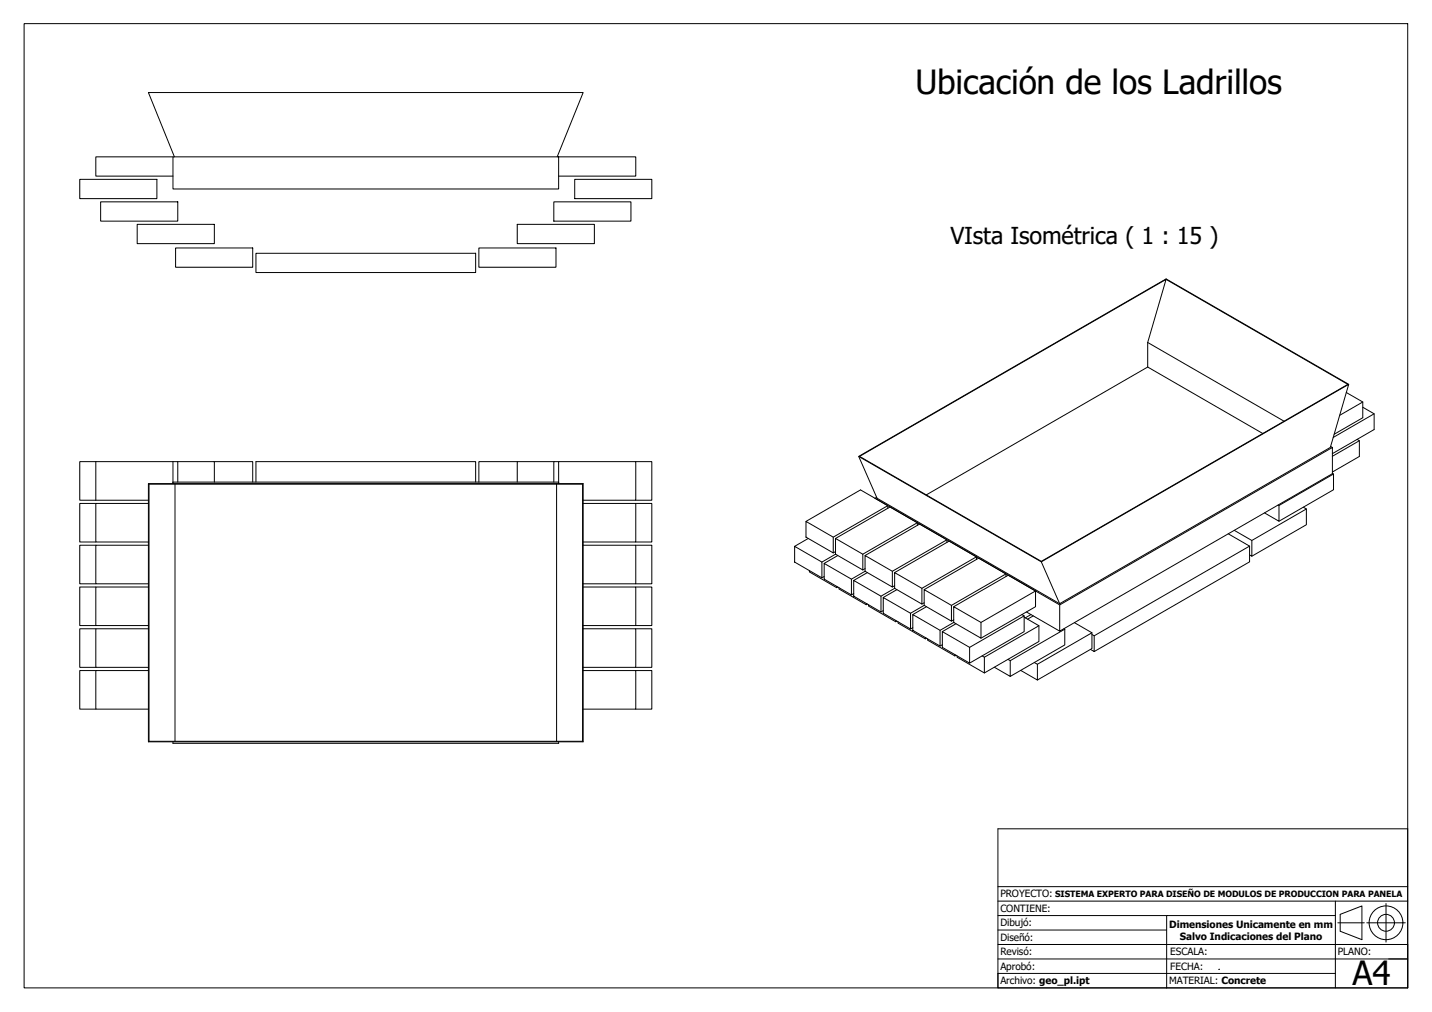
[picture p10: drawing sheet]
<svg xmlns="http://www.w3.org/2000/svg" width="297mm" height="210mm" viewBox="0 0 297 210" stroke-linecap="round" stroke-linejoin="round" font-family="sans-serif">
<!-- layer: Visible (ISO) -->
<g fill="none" stroke="#000" stroke-width=".21">
<path d="M16.5 37.2h16v4h-16zM35.9 32.5h-16v4h16M35.9 32.5h80v6.7h-80zM36.2 32.5l-5.4-13.3h90.2l-5.4 13.3M115.9 32.5h16v4h-16M119.2 37.2h16v4h-16zM20.9 41.9h16v4h-16zM28.5 46.5h16v4h-16zM36.4 51.4h16v4h-16zM53.1 52.5h45.6v4h-45.6zM99.3 51.4h16v4h-16zM107.3 46.5h16v4h-16z"/>
<path d="M114.9 41.9h16v4h-16zM241.9 57.9l37.7 21.8-63.6 36.7-37.7-21.7 63.6-36.8-3.8 13.1M238.1 71v5.1l-46 26.6M238.1 71l28.3 16.4M238.1 76.1l23.8 13.8M279.8 79.7l-37.9-21.8-63.8 36.8 3.8 8.6 37.9 21.9M19.9 95.8h-3.4v8h3.4M19.9 95.8v8M19.9 95.8h16M35.9 95.8h1v4.2M35.9 100h80v.3v-4.5h16v8h-10.9M35.9 95.8v4.5"/>
<path d="M36.9 95.8h7.6v4.2M44.5 95.8h7.9v4.2M53.1 100v-4.2h45.6v4.2M107.3 95.8h-8v4.2M114.9 95.8h-7.6v4.2M115.9 95.8h-1v4.2M131.9 95.8h3.3v8h-3.3M178.1 94.7l37.9 21.8M276 92.6l.4 .2M276.4 98.2l.2 .1v3.3l-11.3 6.5M276.6 98.3l-11.3 6.5M279.3 81.4l3.4 2v3.2l-6 3.5"/>
<path d="M281.5 91.1l.5 .3v3.3l-5.6 3.2M282 91.4l-5.6 3.2M282.7 84.5l2.3 1.3v3.3l-8.6 5M282.7 83.4l-4.8 2.7M285 85.8l-8.4 4.9M19.9 113.1h-3.4v8h3.4M19.9 104.4h-3.4v8h3.4M19.9 103.8h10.9M30.8 113.1h-10.9v8h10.9M30.8 104.4h-10.9v8h10.9M30.8 100.3h90.2v53.6h-90.2zM30.9 100.4h89.9v53.4h-89.9z"/>
<path d="M36.3 100.4v53.4M115.5 100.4v53.4M121 113.1h10.9v8h-10.9M121 104.4h10.9v8h-10.9M131.9 113.1h3.3v8h-3.3M131.9 104.4h3.3v8h-3.3M164.8 113.3l5.7 3.3v3.2l-5.7-3.2zM167.2 108.1l5.6 3.3v3.3l-5.6-3.3zM167.7 111.7l-2.9 1.6M167.9 118.4v.2l5.7 3.3 .2-.1M171 116.9l5.6 3.2v3.3l-5.6-3.3zM171 119.6l-.5 .2"/>
<path d="M173.3 111.7l5.7 3.2v3.3l-5.7-3.3zM173.3 114.4l-.5 .3M173.3 114.9l-2.8 1.7M173.8 115.2l-2.8 1.7M179.4 115.2l5.7 3.3v3.3l-5.7-3.3zM179.4 117.9l-.4 .3M179.4 118.5l-2.8 1.6M179.9 118.8l-2.8 1.6M181.8 103.1l-.3 .2 38.3 22.2M184.2 105.4v-.5l-5.7-3.3-11.3 6.5M184.2 104.9l-11.4 6.5M185.6 118.8l5.6 3.2v3.3l-5.6-3.3z"/>
<path d="M190.3 109v-.6l-5.7-3.2-11.3 6.5M190.3 108.4l-11.3 6.5M196.4 112.5v-.5l-5.6-3.3-11.4 6.5M196.4 112l-11.3 6.5M202.5 116v-.5l-5.6-3.3-11.3 6.6M202.5 115.5l-11.3 6.5M208.7 119.6v-.6l-5.7-3.2-11.3 6.5M208.7 119l-11.3 6.6M216 116.5l63.8-36.8-3.9 13.1-56.1 32.4zM254.8 110.7l4.4 2.6v3.2l-32.2 18.6M256 110l3.7 2.1v3.3l-.5-.3M259.2 113.3l-32.2 18.6"/>
<path d="M265.1 104.7l.2 .1v3.3l-3-1.7M270.3 105.2l.7 .4v3.2l-11.3 6.6M271 105.6l-11.3 6.5M19.9 139.1h-3.4v8h3.4M19.9 130.4h-3.4v8h3.4M19.9 121.8h-3.4v7.9h3.4M30.8 139.1h-10.9v8h10.9M30.8 130.4h-10.9v8h10.9M30.8 121.8h-10.9v7.9h10.9M121 139.1h10.9v8h-10.9M121 130.4h10.9v8h-10.9M121 121.8h10.9v7.9h-10.9"/>
<path d="M131.9 139.1h3.3v8h-3.3M131.9 130.4h3.3v8h-3.3M131.9 121.8h3.3v7.9h-3.3M173.6 121.6v.3M174 121.9v.3l5.7 3.2 .2-.1M177.1 120.4l5.6 3.3v3.2l-5.6-3.2zM177.1 123.1l-.5 .3M179.7 125.2v.2M180.1 125.4v.3l5.7 3.3 .2-.2M183.2 123.9l5.7 3.3v3.3l-5.7-3.3zM183.2 126.7l-.5 .2M185.6 121.5l-.5 .3"/>
<path d="M185.6 122l-2.9 1.7M185.8 128.7v.3M186 122.3l-2.8 1.6M186.3 129v.2l5.6 3.3 .3-.1M189.3 127.5l5.7 3.2v3.3l-5.7-3.3zM189.3 130.2l-.4 .3M191.7 122.3l5.7 3.3v3.2l-5.7-3.2zM191.7 125l-.5 .3M191.7 125.6l-2.8 1.6M191.9 132.2v.3M192.2 125.8l-2.9 1.7M192.4 132.5v.3l5.7 3.2 .2-.1"/>
<path d="M195.5 131l5.6 3.3v3.2l-5.6-3.2zM195.5 133.7l-.5 .3M197.8 125.8l5.7 3.3v3.3l-5.7-3.3zM197.8 125.8l11.3-6.5 5.7 3.3v3.2l-11.3 6.6M197.8 128.6l-.4 .2M197.8 129.1l-2.8 1.6M198.1 135.8v.2M198.3 129.4l-2.8 1.6M204.2 136.3v3.3M209.1 136.8l.5 .2v3.3l-3.3-1.9M212 127.5l.4 .2v3.3l-11.3 6.5M212.4 128l3.1 1.8-11.3 6.5-.5-.3"/>
<path d="M212.4 127.7l-11.3 6.6M212.9 126.9l6.9 4M213.9 127.5l-1.2 .7M214.3 127.7l-1.2 .7M214.8 122.6l-11.3 6.5M215.2 137.8v3.2l-3.5-2M215.5 129.8v3.3l-11.3 6.5-5.7-3.3v-.3M219.8 125.5l56.6-32.7v5.4l-56.6 32.7zM220.7 130.4l.2 .1-11.3 6.5M220.9 130.5v3.3l-11.3 6.5M222.9 129.1l3.6 2.1-11.3 6.6-.6-.4M226.5 131.6l.5 .3v3.2l-.8-.4"/>
<path d="M226.5 131.2v3.3l-11.3 6.5M35.9 153.9v.3h80v-.3"/>
</g>
<!-- layer: Borde (ISO) -->
<path d="M5 4.9h287v200h-287z" fill="none" stroke="#000" stroke-width=".21"/>
<g fill="none" stroke="#000" stroke-width=".21">
<path d="M207 171.9h85v33h-85zM207 198.9h85M207 195.9h85M207 186.9h85M207 183.9h85M207 189.9h35M207 192.9h35M277 189.9h-35v15M277 186.9v18M277.5 191.4h5.5M278 189.7l4.5-1.8v7l-4.5-1.7zM283.5 191.4h8"/>
<path d="M287.5 187.4v8M277 201.9h-70v3"/>
<circle cx="287.5" cy="191.4" r="3.5"/>
<circle cx="287.5" cy="191.4" r="1.75"/>
</g>
<path d="M288.1 198.9h3.9" fill="none" stroke="#000" stroke-width=".21"/>
<!-- layer: 0 -->
<path d="M252.9 201h.1" fill="none" stroke="#000" stroke-width=".21"/>
<g font-size="6.9">
<text x="189.9" y="19.5">Ubicación de los Ladrillos</text>
<text x="280.6" y="204.4">A4</text>
</g>
<text font-size="4.8" x="197.2" y="50.7">VIsta Isométrica ( 1 : 15 )</text>
<g font-size="2.1">
<text x="207.5" y="189.2">CONTIENE:</text>
<text x="207.5" y="186.2">PROYECTO:</text>
<text x="207.5" y="195.2">Diseñó:</text>
<text x="207.5" y="192.2">Dibujó:</text>
<text x="242.5" y="192.5">Dimensiones Unicamente en mm</text>
<text x="244.7" y="194.9">Salvo Indicaciones del Plano</text>
<text x="207.5" y="201.2">Aprobó:</text>
<text x="207.5" y="198.2">Revisó:</text>
<text x="242.7" y="198.2">ESCALA:</text>
<text x="242.7" y="201.2">FECHA:</text>
<text x="277.5" y="198.2">PLANO:</text>
<text x="207.5" y="204.2">Archivo: geo_pl.ipt</text>
<text x="242.5" y="204.2">MATERIAL: Concrete</text>
</g>
<text font-size="1.8" x="218.9" y="186.1">SISTEMA EXPERTO PARA DISEÑO DE MODULOS DE PRODUCCION PARA PANELA</text>
</svg>
